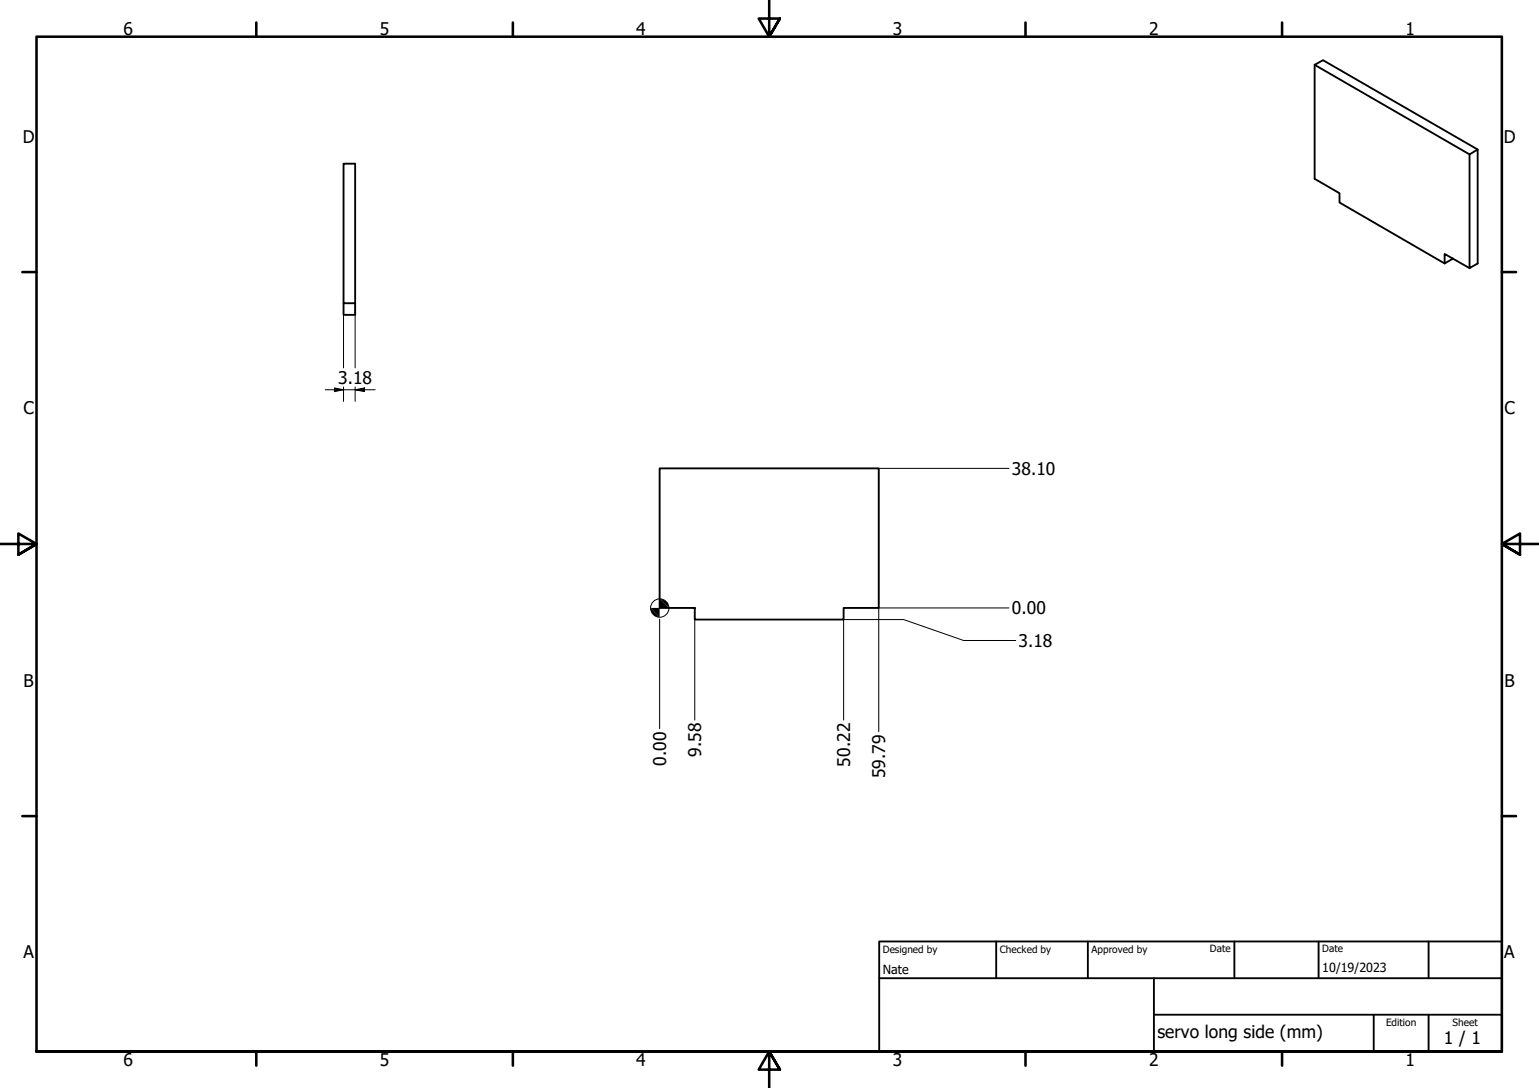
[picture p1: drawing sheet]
<svg xmlns="http://www.w3.org/2000/svg" width="420mm" height="297mm" viewBox="0 0 420 297" stroke-linecap="round" stroke-linejoin="round" font-family="sans-serif">
<!-- layer: Visible (ISO) -->
<path d="M358.9 17.7l42.3 24.4 2.2-1.3v31.1l-2.2 1.3v-31.1M93.8 44.7h3.2v38.1h-3.2zM403.4 40.8l-42.2-24.4-2.3 1.3v31.1l6.8 4v2.5l28.7 16.6M396.7 70.6l-2.3 1.3v-2.6l6.8 3.9M93.8 82.8v3.2h3.2v-3.2M180.1 127.9h59.8v38.1h-9.6v3.1h-40.6v-3.1h-9.6z" fill="none" stroke="#000" stroke-width=".51"/>
<!-- layer: Border (ISO) -->
<g fill="none" stroke="#000" stroke-width=".7">
<path d="M70 6.1v3.9M140 6.1v3.9M210 0v10l-2.9-4.9h5.8l-2.9 4.9 2.9-4.9M280 6.1v3.9M350 6.1v3.9M6.1 74.3h3.9M410 74.3h3.9M0 148.5h10l-5-2.8v5.7l5-2.9-5 2.9M420 148.5h-10l5-2.8v5.7l-5-2.9 5 2.9M6.1 222.8h3.9M410 222.8h3.9M10 287.1v-277.1h400v277.1h-400h400"/>
<path d="M70 287.1v3.8M140 287.1v3.8M212.9 292l-2.9-4.9 2.9 4.9h-5.8l2.9-4.9v9.9M280 287.1v3.8M350 287.1v3.8"/>
</g>
<!-- layer: Title (ISO) -->
<path d="M240 257h170v30.1h-170zM272 257v10.1M297 257v10.1M337 257v10.1M360 257v10.1M390 257v10.1M240 267.1h170M315 277h95M315 267.1v20M375 277v10.1M390 277v10.1" fill="none" stroke="#000" stroke-width=".51"/>
<!-- layer: Dimension (ISO) -->
<g fill="none" stroke="#000" stroke-width=".27">
<path d="M93.8 82.8v17.6M97 82.8v17.6M88.8 106.4h10.7M91.3 105.9l2.5 .5-2.5 .5zM93.8 105.6v4M97 106.4l2.5-.5v1zM97 106.4h5.4M97 105.6v4M239.9 127.9h35.6M180.1 169v29.9M189.7 169.1v27.5M275.5 166h-35.6v33.8"/>
<path d="M277.3 174.9h-14.2l-16.4-5.8h-16.4v27.5"/>
<circle cx="180.1" cy="166" r="2.51"/>
</g>
<g fill="#000">
<path d="M91.3 105.9l2.5 .5-2.5 .5z" fill-rule="evenodd"/>
<path d="M97 106.4l2.5-.5v1z" fill-rule="evenodd"/>
<path d="M177.6 166l2.5 2.5a2.49 2.49 0 0 1-2.5-2.5z" fill-rule="evenodd"/>
<path d="M177.6 166l2.5 2.5v-5l2.5 2.5z" fill-rule="evenodd"/>
<path d="M180.1 163.5a2.61 2.61 0 0 1 2.5 2.5z" fill-rule="evenodd"/>
</g>
<g font-size="4.8">
<text x="33.7" y="9.6">6</text>
<text x="103.7" y="9.6">5</text>
<text x="173.7" y="9.6">4</text>
<text x="243.7" y="9.6">3</text>
<text x="313.7" y="9.6">2</text>
<text x="383.7" y="9.6">1</text>
<text x="6.2" y="38.9">D</text>
<text x="410.5" y="38.9">D</text>
<text x="92.3" y="104.8">3.18</text>
<text x="6.4" y="113.1">C</text>
<text x="410.7" y="113.1">C</text>
<text x="276.2" y="129.7">38.10</text>
<text x="276.2" y="167.8">0.00</text>
<text x="278.1" y="176.6">3.18</text>
<text x="6.4" y="187.4">B</text>
<text x="410.7" y="187.4">B</text>
<text x="181.9" y="209" transform="rotate(-90 181.9 209)">0.00</text>
<text x="191.5" y="206.7" transform="rotate(-90 191.5 206.7)">9.58</text>
<text x="232.1" y="209.3" transform="rotate(-90 232.1 209.3)">50.22</text>
<text x="241.6" y="212.5" transform="rotate(-90 241.6 212.5)">59.79</text>
<text x="6.4" y="261.7">A</text>
<text x="410.7" y="261.7">A</text>
<text x="316" y="283.4">servo long side (mm)</text>
<text x="394.2" y="285">1 / 1</text>
<text x="33.7" y="290.9">6</text>
<text x="103.7" y="290.9">5</text>
<text x="173.7" y="290.9">4</text>
<text x="243.7" y="290.9">3</text>
<text x="313.7" y="290.9">2</text>
<text x="383.7" y="290.9">1</text>
</g>
<g font-size="3.4">
<text x="241" y="266">Nate</text>
<text x="361" y="265.5">10/19/2023</text>
</g>
<g font-size="2.7">
<text x="241" y="260.1">Designed by</text>
<text x="273" y="260.1">Checked by</text>
<text x="298" y="260.1">Approved by</text>
<text x="330.3" y="260">Date</text>
<text x="361" y="260">Date</text>
<text x="378.4" y="280.1">Edition</text>
<text x="396.6" y="280.1">Sheet</text>
</g>
</svg>
